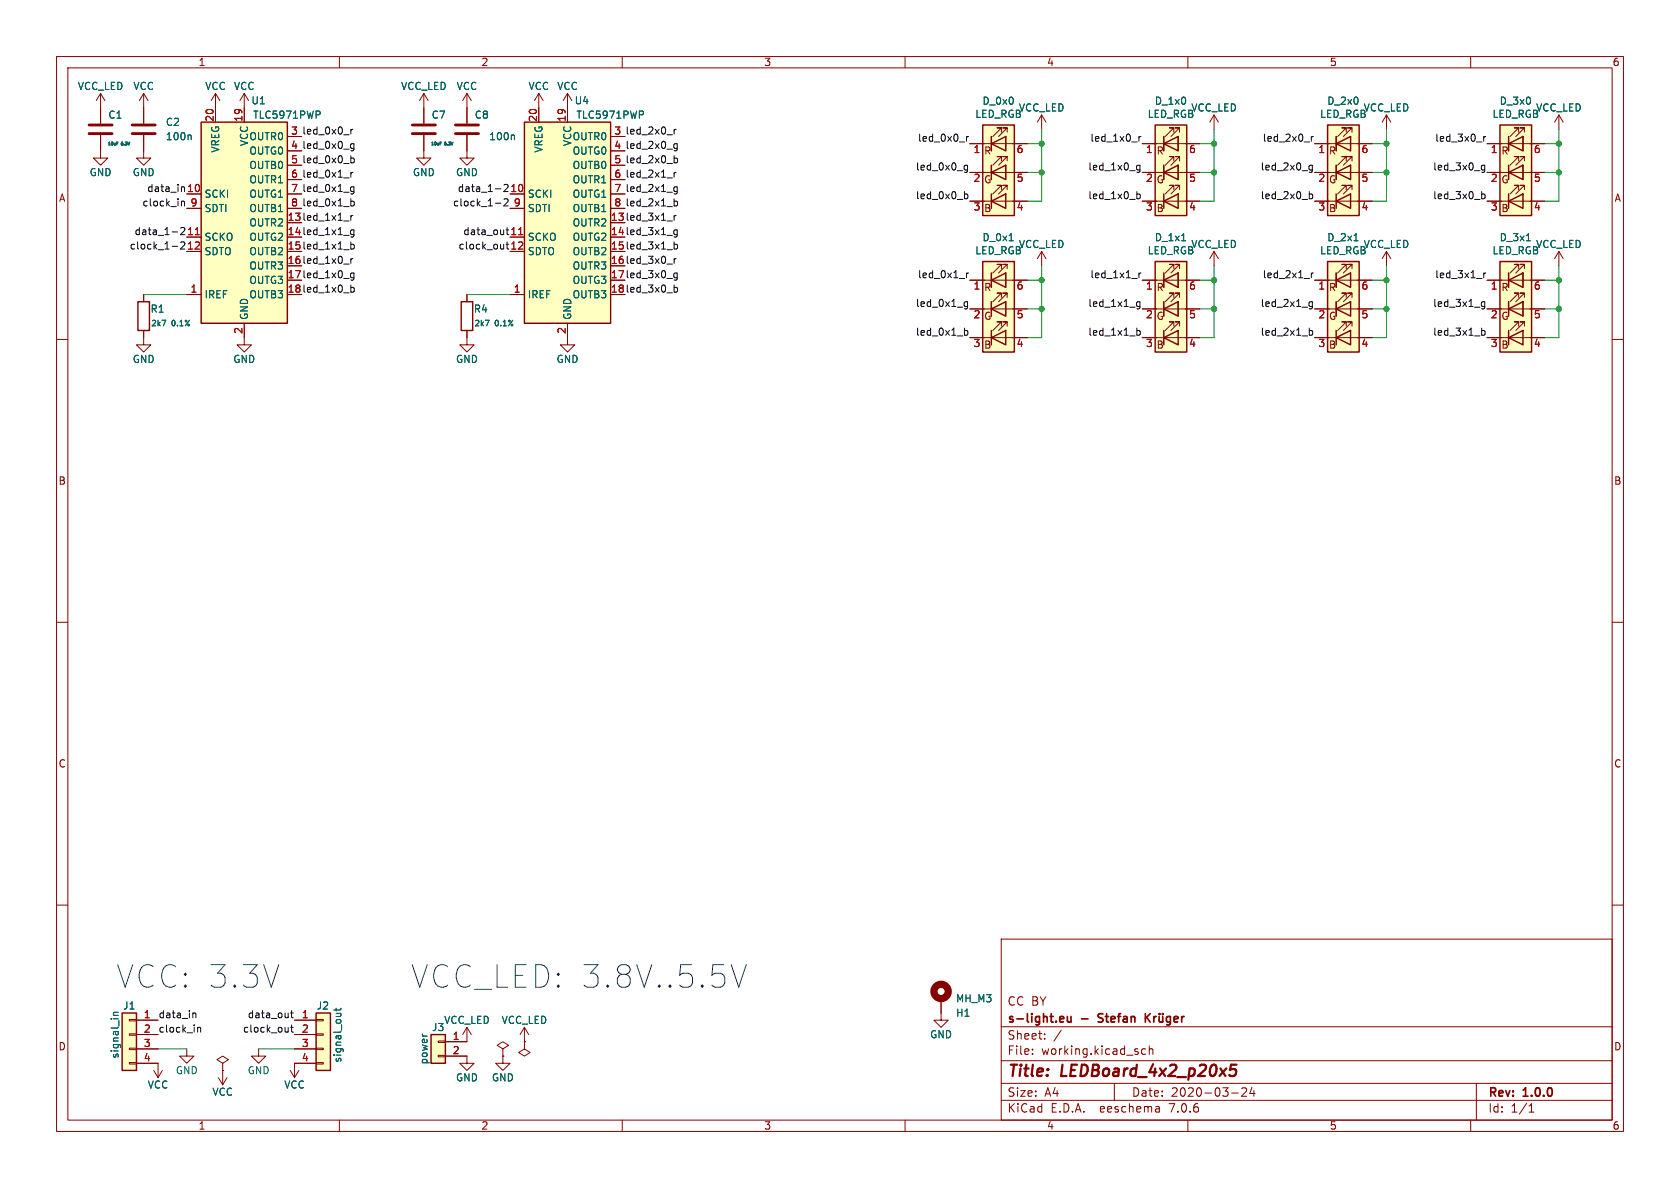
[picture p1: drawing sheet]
EESchema Schematic File Version 5
EELAYER 32 0
EELAYER END
$Descr A4 11693 8268
encoding utf-8
Sheet 1 1
Title "LEDBoard_4x2_p20x5"
Date "2020-03-24"
Rev "1.0.0"
Comp "s-light.eu - Stefan Krüger"
Comment1 "CC BY"
Comment2 ""
Comment3 ""
Comment4 ""
Comment5 ""
Comment6 ""
Comment7 ""
Comment8 ""
Comment9 ""
$EndDescr
Connection ~ 10850 1200
Connection ~ 7250 1200
Connection ~ 7250 1000
Connection ~ 7250 2150
Connection ~ 7250 1950
Connection ~ 9650 1950
Connection ~ 9650 2150
Connection ~ 8450 1000
Connection ~ 8450 1200
Connection ~ 8450 2150
Connection ~ 8450 1950
Connection ~ 10850 1000
Connection ~ 10850 1950
Connection ~ 9650 1200
Connection ~ 9650 1000
Connection ~ 10850 2150
Wire Wire Line
	1000 2050 1300 2050
Wire Wire Line
	1300 7300 1100 7300
Wire Wire Line
	1800 7300 2050 7300
Wire Wire Line
	3250 2050 3550 2050
Wire Wire Line
	7150 1000 7250 1000
Wire Wire Line
	7150 1200 7250 1200
Wire Wire Line
	7150 1950 7250 1950
Wire Wire Line
	7150 2150 7250 2150
Wire Wire Line
	7250 900  7250 1000
Wire Wire Line
	7250 1000 7250 1200
Wire Wire Line
	7250 1200 7250 1400
Wire Wire Line
	7250 1400 7150 1400
Wire Wire Line
	7250 1850 7250 1950
Wire Wire Line
	7250 1950 7250 2150
Wire Wire Line
	7250 2150 7250 2350
Wire Wire Line
	7250 2350 7150 2350
Wire Wire Line
	8350 1000 8450 1000
Wire Wire Line
	8350 1200 8450 1200
Wire Wire Line
	8350 1950 8450 1950
Wire Wire Line
	8350 2150 8450 2150
Wire Wire Line
	8450 900  8450 1000
Wire Wire Line
	8450 1000 8450 1200
Wire Wire Line
	8450 1200 8450 1400
Wire Wire Line
	8450 1400 8350 1400
Wire Wire Line
	8450 1850 8450 1950
Wire Wire Line
	8450 1950 8450 2150
Wire Wire Line
	8450 2150 8450 2350
Wire Wire Line
	8450 2350 8350 2350
Wire Wire Line
	9550 1000 9650 1000
Wire Wire Line
	9550 1200 9650 1200
Wire Wire Line
	9550 1950 9650 1950
Wire Wire Line
	9550 2150 9650 2150
Wire Wire Line
	9650 900  9650 1000
Wire Wire Line
	9650 1000 9650 1200
Wire Wire Line
	9650 1200 9650 1400
Wire Wire Line
	9650 1400 9550 1400
Wire Wire Line
	9650 1850 9650 1950
Wire Wire Line
	9650 1950 9650 2150
Wire Wire Line
	9650 2150 9650 2350
Wire Wire Line
	9650 2350 9550 2350
Wire Wire Line
	10750 1000 10850 1000
Wire Wire Line
	10750 1200 10850 1200
Wire Wire Line
	10750 1950 10850 1950
Wire Wire Line
	10750 2150 10850 2150
Wire Wire Line
	10850 900  10850 1000
Wire Wire Line
	10850 1000 10850 1200
Wire Wire Line
	10850 1200 10850 1400
Wire Wire Line
	10850 1400 10750 1400
Wire Wire Line
	10850 1850 10850 1950
Wire Wire Line
	10850 1950 10850 2150
Wire Wire Line
	10850 2150 10850 2350
Wire Wire Line
	10850 2350 10750 2350
Text Notes 800  6900 0    157  ~ 0
VCC: 3.3V
Text Notes 2850 6900 0    157  ~ 0
VCC_LED: 3.8V..5.5V
Text Label 1100 7100 0    50   ~ 0
data_in
Text Label 1100 7200 0    50   ~ 0
clock_in
Text Label 1300 1350 2    50   ~ 0
data_in
Text Label 1300 1450 2    50   ~ 0
clock_in
Text Label 1300 1650 2    50   ~ 0
data_1-2
Text Label 1300 1750 2    50   ~ 0
clock_1-2
Text Label 2050 7100 2    50   ~ 0
data_out
Text Label 2050 7200 2    50   ~ 0
clock_out
Text Label 2100 950  0    50   ~ 0
led_0x0_r
Text Label 2100 1050 0    50   ~ 0
led_0x0_g
Text Label 2100 1150 0    50   ~ 0
led_0x0_b
Text Label 2100 1250 0    50   ~ 0
led_0x1_r
Text Label 2100 1350 0    50   ~ 0
led_0x1_g
Text Label 2100 1450 0    50   ~ 0
led_0x1_b
Text Label 2100 1550 0    50   ~ 0
led_1x1_r
Text Label 2100 1650 0    50   ~ 0
led_1x1_g
Text Label 2100 1750 0    50   ~ 0
led_1x1_b
Text Label 2100 1850 0    50   ~ 0
led_1x0_r
Text Label 2100 1950 0    50   ~ 0
led_1x0_g
Text Label 2100 2050 0    50   ~ 0
led_1x0_b
Text Label 3550 1350 2    50   ~ 0
data_1-2
Text Label 3550 1450 2    50   ~ 0
clock_1-2
Text Label 3550 1650 2    50   ~ 0
data_out
Text Label 3550 1750 2    50   ~ 0
clock_out
Text Label 4350 950  0    50   ~ 0
led_2x0_r
Text Label 4350 1050 0    50   ~ 0
led_2x0_g
Text Label 4350 1150 0    50   ~ 0
led_2x0_b
Text Label 4350 1250 0    50   ~ 0
led_2x1_r
Text Label 4350 1350 0    50   ~ 0
led_2x1_g
Text Label 4350 1450 0    50   ~ 0
led_2x1_b
Text Label 4350 1550 0    50   ~ 0
led_3x1_r
Text Label 4350 1650 0    50   ~ 0
led_3x1_g
Text Label 4350 1750 0    50   ~ 0
led_3x1_b
Text Label 4350 1850 0    50   ~ 0
led_3x0_r
Text Label 4350 1950 0    50   ~ 0
led_3x0_g
Text Label 4350 2050 0    50   ~ 0
led_3x0_b
Text Label 6750 1000 2    50   ~ 0
led_0x0_r
Text Label 6750 1200 2    50   ~ 0
led_0x0_g
Text Label 6750 1400 2    50   ~ 0
led_0x0_b
Text Label 6750 1950 2    50   ~ 0
led_0x1_r
Text Label 6750 2150 2    50   ~ 0
led_0x1_g
Text Label 6750 2350 2    50   ~ 0
led_0x1_b
Text Label 7950 1000 2    50   ~ 0
led_1x0_r
Text Label 7950 1200 2    50   ~ 0
led_1x0_g
Text Label 7950 1400 2    50   ~ 0
led_1x0_b
Text Label 7950 1950 2    50   ~ 0
led_1x1_r
Text Label 7950 2150 2    50   ~ 0
led_1x1_g
Text Label 7950 2350 2    50   ~ 0
led_1x1_b
Text Label 9150 1000 2    50   ~ 0
led_2x0_r
Text Label 9150 1200 2    50   ~ 0
led_2x0_g
Text Label 9150 1400 2    50   ~ 0
led_2x0_b
Text Label 9150 1950 2    50   ~ 0
led_2x1_r
Text Label 9150 2150 2    50   ~ 0
led_2x1_g
Text Label 9150 2350 2    50   ~ 0
led_2x1_b
Text Label 10350 1000 2    50   ~ 0
led_3x0_r
Text Label 10350 1200 2    50   ~ 0
led_3x0_g
Text Label 10350 1400 2    50   ~ 0
led_3x0_b
Text Label 10350 1950 2    50   ~ 0
led_3x1_r
Text Label 10350 2150 2    50   ~ 0
led_3x1_g
Text Label 10350 2350 2    50   ~ 0
led_3x1_b
$Comp
L power_additions:VCC_LED #PWR0177
U 1 1
P 700 750
F 0 "#PWR0177" H 700 600 50  0001 C CNN
F 1 "VCC_LED" H 700 900 50  0000 C CNN
F 2 "" H 700 750 50  0001 C CNN
F 3 "" H 700 750 50  0001 C CNN
	1    700  750 
	1    0    0    -1  
$EndComp
$Comp
L power_additions:VCC_LED #PWR0161
U 1 1
P 2950 750
F 0 "#PWR0161" H 2950 600 50  0001 C CNN
F 1 "VCC_LED" H 2950 900 50  0000 C CNN
F 2 "" H 2950 750 50  0001 C CNN
F 3 "" H 2950 750 50  0001 C CNN
	1    2950 750 
	1    0    0    -1  
$EndComp
$Comp
L power_additions:VCC_LED #PWR0171
U 1 1
P 3250 7250
F 0 "#PWR0171" H 3250 7100 50  0001 C CNN
F 1 "VCC_LED" H 3250 7400 50  0000 C CNN
F 2 "" H 3250 7250 50  0001 C CNN
F 3 "" H 3250 7250 50  0001 C CNN
	1    3250 7250
	1    0    0    -1  
$EndComp
$Comp
L power_additions:VCC_LED #PWR05
U 1 1
P 3650 7250
F 0 "#PWR05" H 3650 7100 50  0001 C CNN
F 1 "VCC_LED" H 3650 7400 50  0000 C CNN
F 2 "" H 3650 7250 50  0001 C CNN
F 3 "" H 3650 7250 50  0001 C CNN
	1    3650 7250
	1    0    0    -1  
$EndComp
$Comp
L power_additions:VCC_LED #PWR0117
U 1 1
P 7250 900
F 0 "#PWR0117" H 7250 750 50  0001 C CNN
F 1 "VCC_LED" H 7250 1050 50  0000 C CNN
F 2 "" H 7250 900 50  0001 C CNN
F 3 "" H 7250 900 50  0001 C CNN
	1    7250 900 
	1    0    0    -1  
$EndComp
$Comp
L power_additions:VCC_LED #PWR0116
U 1 1
P 7250 1850
F 0 "#PWR0116" H 7250 1700 50  0001 C CNN
F 1 "VCC_LED" H 7250 2000 50  0000 C CNN
F 2 "" H 7250 1850 50  0001 C CNN
F 3 "" H 7250 1850 50  0001 C CNN
	1    7250 1850
	1    0    0    -1  
$EndComp
$Comp
L power_additions:VCC_LED #PWR0119
U 1 1
P 8450 900
F 0 "#PWR0119" H 8450 750 50  0001 C CNN
F 1 "VCC_LED" H 8450 1050 50  0000 C CNN
F 2 "" H 8450 900 50  0001 C CNN
F 3 "" H 8450 900 50  0001 C CNN
	1    8450 900 
	1    0    0    -1  
$EndComp
$Comp
L power_additions:VCC_LED #PWR0115
U 1 1
P 8450 1850
F 0 "#PWR0115" H 8450 1700 50  0001 C CNN
F 1 "VCC_LED" H 8450 2000 50  0000 C CNN
F 2 "" H 8450 1850 50  0001 C CNN
F 3 "" H 8450 1850 50  0001 C CNN
	1    8450 1850
	1    0    0    -1  
$EndComp
$Comp
L power_additions:VCC_LED #PWR0112
U 1 1
P 9650 900
F 0 "#PWR0112" H 9650 750 50  0001 C CNN
F 1 "VCC_LED" H 9650 1050 50  0000 C CNN
F 2 "" H 9650 900 50  0001 C CNN
F 3 "" H 9650 900 50  0001 C CNN
	1    9650 900 
	1    0    0    -1  
$EndComp
$Comp
L power_additions:VCC_LED #PWR0111
U 1 1
P 9650 1850
F 0 "#PWR0111" H 9650 1700 50  0001 C CNN
F 1 "VCC_LED" H 9650 2000 50  0000 C CNN
F 2 "" H 9650 1850 50  0001 C CNN
F 3 "" H 9650 1850 50  0001 C CNN
	1    9650 1850
	1    0    0    -1  
$EndComp
$Comp
L power_additions:VCC_LED #PWR0113
U 1 1
P 10850 900
F 0 "#PWR0113" H 10850 750 50  0001 C CNN
F 1 "VCC_LED" H 10850 1050 50  0000 C CNN
F 2 "" H 10850 900 50  0001 C CNN
F 3 "" H 10850 900 50  0001 C CNN
	1    10850 900 
	1    0    0    -1  
$EndComp
$Comp
L power_additions:VCC_LED #PWR0114
U 1 1
P 10850 1850
F 0 "#PWR0114" H 10850 1700 50  0001 C CNN
F 1 "VCC_LED" H 10850 2000 50  0000 C CNN
F 2 "" H 10850 1850 50  0001 C CNN
F 3 "" H 10850 1850 50  0001 C CNN
	1    10850 1850
	1    0    0    -1  
$EndComp
$Comp
L power:PWR_FLAG #FLG0101
U 1 1
P 1550 7450
F 0 "#FLG0101" H 1550 7525 50  0001 C CNN
F 1 "PWR_FLAG" H 1550 7600 50  0001 C CNN
F 2 "" H 1550 7450 50  0001 C CNN
F 3 "~" H 1550 7450 50  0001 C CNN
	1    1550 7450
	1    0    0    -1  
$EndComp
$Comp
L power:PWR_FLAG #FLG0102
U 1 1
P 3500 7350
F 0 "#FLG0102" H 3500 7425 50  0001 C CNN
F 1 "PWR_FLAG" H 3500 7500 50  0001 C CNN
F 2 "" H 3500 7350 50  0001 C CNN
F 3 "~" H 3500 7350 50  0001 C CNN
	1    3500 7350
	-1   0    0    -1  
$EndComp
$Comp
L power:PWR_FLAG #FLG01
U 1 1
P 3650 7250
F 0 "#FLG01" H 3650 7325 50  0001 C CNN
F 1 "PWR_FLAG" H 3650 7400 50  0001 C CNN
F 2 "" H 3650 7250 50  0001 C CNN
F 3 "~" H 3650 7250 50  0001 C CNN
	1    3650 7250
	1    0    0    1   
$EndComp
$Comp
L power:VCC #PWR0154
U 1 1
P 1000 750
F 0 "#PWR0154" H 1000 600 50  0001 C CNN
F 1 "VCC" H 1000 900 50  0000 C CNN
F 2 "" H 1000 750 50  0001 C CNN
F 3 "" H 1000 750 50  0001 C CNN
	1    1000 750 
	1    0    0    -1  
$EndComp
$Comp
L power:VCC #PWR0170
U 1 1
P 1100 7400
F 0 "#PWR0170" H 1100 7250 50  0001 C CNN
F 1 "VCC" H 1100 7550 50  0000 C CNN
F 2 "" H 1100 7400 50  0001 C CNN
F 3 "" H 1100 7400 50  0001 C CNN
	1    1100 7400
	-1   0    0    1   
$EndComp
$Comp
L power:VCC #PWR0158
U 1 1
P 1500 750
F 0 "#PWR0158" H 1500 600 50  0001 C CNN
F 1 "VCC" H 1500 900 50  0000 C CNN
F 2 "" H 1500 750 50  0001 C CNN
F 3 "" H 1500 750 50  0001 C CNN
	1    1500 750 
	1    0    0    -1  
$EndComp
$Comp
L power:VCC #PWR02
U 1 1
P 1550 7450
F 0 "#PWR02" H 1550 7300 50  0001 C CNN
F 1 "VCC" H 1550 7600 50  0000 C CNN
F 2 "" H 1550 7450 50  0001 C CNN
F 3 "" H 1550 7450 50  0001 C CNN
	1    1550 7450
	-1   0    0    1   
$EndComp
$Comp
L power:VCC #PWR0159
U 1 1
P 1700 750
F 0 "#PWR0159" H 1700 600 50  0001 C CNN
F 1 "VCC" H 1700 900 50  0000 C CNN
F 2 "" H 1700 750 50  0001 C CNN
F 3 "" H 1700 750 50  0001 C CNN
	1    1700 750 
	1    0    0    -1  
$EndComp
$Comp
L power:VCC #PWR04
U 1 1
P 2050 7400
F 0 "#PWR04" H 2050 7250 50  0001 C CNN
F 1 "VCC" H 2050 7550 50  0000 C CNN
F 2 "" H 2050 7400 50  0001 C CNN
F 3 "" H 2050 7400 50  0001 C CNN
	1    2050 7400
	-1   0    0    1   
$EndComp
$Comp
L power:VCC #PWR0160
U 1 1
P 3250 750
F 0 "#PWR0160" H 3250 600 50  0001 C CNN
F 1 "VCC" H 3250 900 50  0000 C CNN
F 2 "" H 3250 750 50  0001 C CNN
F 3 "" H 3250 750 50  0001 C CNN
	1    3250 750 
	1    0    0    -1  
$EndComp
$Comp
L power:VCC #PWR0156
U 1 1
P 3750 750
F 0 "#PWR0156" H 3750 600 50  0001 C CNN
F 1 "VCC" H 3750 900 50  0000 C CNN
F 2 "" H 3750 750 50  0001 C CNN
F 3 "" H 3750 750 50  0001 C CNN
	1    3750 750 
	1    0    0    -1  
$EndComp
$Comp
L power:VCC #PWR0157
U 1 1
P 3950 750
F 0 "#PWR0157" H 3950 600 50  0001 C CNN
F 1 "VCC" H 3950 900 50  0000 C CNN
F 2 "" H 3950 750 50  0001 C CNN
F 3 "" H 3950 750 50  0001 C CNN
	1    3950 750 
	1    0    0    -1  
$EndComp
$Comp
L power:GND #PWR0175
U 1 1
P 700 1050
F 0 "#PWR0175" H 700 800 50  0001 C CNN
F 1 "GND" H 700 900 50  0000 C CNN
F 2 "" H 700 1050 50  0001 C CNN
F 3 "" H 700 1050 50  0001 C CNN
	1    700  1050
	1    0    0    -1  
$EndComp
$Comp
L power:GND #PWR0176
U 1 1
P 1000 1050
F 0 "#PWR0176" H 1000 800 50  0001 C CNN
F 1 "GND" H 1000 900 50  0000 C CNN
F 2 "" H 1000 1050 50  0001 C CNN
F 3 "" H 1000 1050 50  0001 C CNN
	1    1000 1050
	1    0    0    -1  
$EndComp
$Comp
L power:GND #PWR0178
U 1 1
P 1000 2350
F 0 "#PWR0178" H 1000 2100 50  0001 C CNN
F 1 "GND" H 1000 2200 50  0000 C CNN
F 2 "" H 1000 2350 50  0001 C CNN
F 3 "" H 1000 2350 50  0001 C CNN
	1    1000 2350
	1    0    0    -1  
$EndComp
$Comp
L power:GND #PWR01
U 1 1
P 1300 7300
F 0 "#PWR01" H 1300 7050 50  0001 C CNN
F 1 "GND" H 1300 7150 50  0000 C CNN
F 2 "" H 1300 7300 50  0001 C CNN
F 3 "" H 1300 7300 50  0001 C CNN
	1    1300 7300
	1    0    0    -1  
$EndComp
$Comp
L power:GND #PWR0172
U 1 1
P 1700 2350
F 0 "#PWR0172" H 1700 2100 50  0001 C CNN
F 1 "GND" H 1700 2200 50  0000 C CNN
F 2 "" H 1700 2350 50  0001 C CNN
F 3 "" H 1700 2350 50  0001 C CNN
	1    1700 2350
	1    0    0    -1  
$EndComp
$Comp
L power:GND #PWR03
U 1 1
P 1800 7300
F 0 "#PWR03" H 1800 7050 50  0001 C CNN
F 1 "GND" H 1800 7150 50  0000 C CNN
F 2 "" H 1800 7300 50  0001 C CNN
F 3 "" H 1800 7300 50  0001 C CNN
	1    1800 7300
	1    0    0    -1  
$EndComp
$Comp
L power:GND #PWR0162
U 1 1
P 2950 1050
F 0 "#PWR0162" H 2950 800 50  0001 C CNN
F 1 "GND" H 2950 900 50  0000 C CNN
F 2 "" H 2950 1050 50  0001 C CNN
F 3 "" H 2950 1050 50  0001 C CNN
	1    2950 1050
	1    0    0    -1  
$EndComp
$Comp
L power:GND #PWR0125
U 1 1
P 3250 1050
F 0 "#PWR0125" H 3250 800 50  0001 C CNN
F 1 "GND" H 3250 900 50  0000 C CNN
F 2 "" H 3250 1050 50  0001 C CNN
F 3 "" H 3250 1050 50  0001 C CNN
	1    3250 1050
	1    0    0    -1  
$EndComp
$Comp
L power:GND #PWR0126
U 1 1
P 3250 2350
F 0 "#PWR0126" H 3250 2100 50  0001 C CNN
F 1 "GND" H 3250 2200 50  0000 C CNN
F 2 "" H 3250 2350 50  0001 C CNN
F 3 "" H 3250 2350 50  0001 C CNN
	1    3250 2350
	1    0    0    -1  
$EndComp
$Comp
L power:GND #PWR0169
U 1 1
P 3250 7350
F 0 "#PWR0169" H 3250 7100 50  0001 C CNN
F 1 "GND" H 3250 7200 50  0000 C CNN
F 2 "" H 3250 7350 50  0001 C CNN
F 3 "" H 3250 7350 50  0001 C CNN
	1    3250 7350
	1    0    0    -1  
$EndComp
$Comp
L power:GND #PWR0150
U 1 1
P 3500 7350
F 0 "#PWR0150" H 3500 7100 50  0001 C CNN
F 1 "GND" H 3500 7200 50  0000 C CNN
F 2 "" H 3500 7350 50  0001 C CNN
F 3 "" H 3500 7350 50  0001 C CNN
	1    3500 7350
	1    0    0    -1  
$EndComp
$Comp
L power:GND #PWR0152
U 1 1
P 3950 2350
F 0 "#PWR0152" H 3950 2100 50  0001 C CNN
F 1 "GND" H 3950 2200 50  0000 C CNN
F 2 "" H 3950 2350 50  0001 C CNN
F 3 "" H 3950 2350 50  0001 C CNN
	1    3950 2350
	1    0    0    -1  
$EndComp
$Comp
L power:GND #PWR0149
U 1 1
P 6550 7050
F 0 "#PWR0149" H 6550 6800 50  0001 C CNN
F 1 "GND" H 6550 6900 50  0000 C CNN
F 2 "" H 6550 7050 50  0001 C CNN
F 3 "" H 6550 7050 50  0001 C CNN
	1    6550 7050
	1    0    0    -1  
$EndComp
$Comp
L Device:R R1
U 1 1
P 1000 2200
F 0 "R1" H 1150 2250 50  0000 R CNN
F 1 "2k7 0.1%" H 1050 2150 39  0000 L CNN
F 2 "Resistor_SMD:R_0603_1608Metric_Pad1.05x0.95mm_HandSolder" V 930 2200 50  0001 C CNN
F 3 "~" H 1000 2200 50  0001 C CNN
F 4 "71-CRCW06032K70FKEB " H 1000 2200 50  0001 C CNN "mouser"
	1    1000 2200
	1    0    0    -1  
$EndComp
$Comp
L Device:R R4
U 1 1
P 3250 2200
F 0 "R4" H 3400 2250 50  0000 R CNN
F 1 "2k7 0.1%" H 3300 2150 39  0000 L CNN
F 2 "Resistor_SMD:R_0603_1608Metric_Pad1.05x0.95mm_HandSolder" V 3180 2200 50  0001 C CNN
F 3 "~" H 3250 2200 50  0001 C CNN
F 4 "71-CRCW06032K70FKEB " H 3250 2200 50  0001 C CNN "mouser"
	1    3250 2200
	1    0    0    -1  
$EndComp
$Comp
L Mechanical:MountingHole_Pad H1
U 1 1
P 6550 6950
F 0 "H1" H 6650 6850 50  0000 L CNN
F 1 "MH_M3" H 6650 6950 50  0000 L CNN
F 2 "MountingHole:MountingHole_3.2mm_M3_ISO7380_Pad" H 6550 6950 50  0001 C CNN
F 3 "~" H 6550 6950 50  0001 C CNN
F 4 "2588-406" H 6550 6950 50  0001 C CNN "wegertseder"
	1    6550 6950
	1    0    0    -1  
$EndComp
$Comp
L Connector_Generic:Conn_01x02 J3
U 1 1
P 3050 7250
F 0 "J3" H 3050 7350 50  0000 C CNN
F 1 "power" V 3150 7200 50  0000 C CNN
F 2 "Connector_PinHeader_2.54mm:PinHeader_1x02_P2.54mm_Vertical" H 3050 7250 50  0001 C CNN
F 3 "~" H 3050 7250 50  0001 C CNN
	1    3050 7250
	-1   0    0    -1  
$EndComp
$Comp
L Device:C C1
U 1 1
P 700 900
F 0 "C1" H 750 1000 50  0000 L CNN
F 1 "10uF 6.3V" H 750 800 20  0000 L CNN
F 2 "Capacitor_SMD:C_0603_1608Metric_Pad1.05x0.95mm_HandSolder" H 738 750 50  0001 C CNN
F 3 "~" H 700 900 50  0001 C CNN
F 4 "81-GRM188R60J476ME5D" H 700 900 50  0001 C CNN "mouser"
	1    700  900 
	1    0    0    -1  
$EndComp
$Comp
L Device:C C2
U 1 1
P 1000 900
F 0 "C2" H 1150 950 50  0000 L CNN
F 1 "100n" H 1150 850 50  0000 L CNN
F 2 "Capacitor_SMD:C_0603_1608Metric_Pad1.05x0.95mm_HandSolder" H 1038 750 50  0001 C CNN
F 3 "~" H 1000 900 50  0001 C CNN
F 4 "81-GRM39X104K50D" H 1000 900 50  0001 C CNN "mouser"
	1    1000 900 
	1    0    0    -1  
$EndComp
$Comp
L Device:C C7
U 1 1
P 2950 900
F 0 "C7" H 3000 1000 50  0000 L CNN
F 1 "10uF 6.3V" H 3000 800 20  0000 L CNN
F 2 "Capacitor_SMD:C_0603_1608Metric_Pad1.05x0.95mm_HandSolder" H 2988 750 50  0001 C CNN
F 3 "~" H 2950 900 50  0001 C CNN
F 4 "81-GRM188R60J476ME5D" H 2950 900 50  0001 C CNN "mouser"
	1    2950 900 
	1    0    0    -1  
$EndComp
$Comp
L Device:C C8
U 1 1
P 3250 900
F 0 "C8" H 3300 1000 50  0000 L CNN
F 1 "100n" H 3400 850 50  0000 L CNN
F 2 "Capacitor_SMD:C_0603_1608Metric_Pad1.05x0.95mm_HandSolder" H 3288 750 50  0001 C CNN
F 3 "~" H 3250 900 50  0001 C CNN
F 4 "81-GRM39X104K50D" H 3250 900 50  0001 C CNN "mouser"
	1    3250 900 
	1    0    0    -1  
$EndComp
$Comp
L Connector_Generic:Conn_01x04 J1
U 1 1
P 900 7200
F 0 "J1" H 900 7400 50  0000 C CNN
F 1 "signal_in" V 1000 7200 50  0000 C CNN
F 2 "Connector_PinHeader_2.54mm:PinHeader_1x04_P2.54mm_Vertical" H 900 7200 50  0001 C CNN
F 3 "~" H 900 7200 50  0001 C CNN
	1    900  7200
	-1   0    0    -1  
$EndComp
$Comp
L Connector_Generic:Conn_01x04 J2
U 1 1
P 2250 7200
F 0 "J2" H 2200 7400 50  0000 L CNN
F 1 "signal_out" V 2350 7000 50  0000 L CNN
F 2 "Connector_PinHeader_2.54mm:PinHeader_1x04_P2.54mm_Vertical" H 2250 7200 50  0001 C CNN
F 3 "~" H 2250 7200 50  0001 C CNN
	1    2250 7200
	1    0    0    -1  
$EndComp
$Comp
L Device:LED_RGB D_0x0
U 1 1
P 6950 1200
F 0 "D_0x0" H 6950 1697 50  0000 C CNN
F 1 "LED_RGB" H 6950 1606 50  0000 C CNN
F 2 "LEDs_SMD_NICHIA:LED_RGB_0706_1816Metric_ROHM_ThermalVias" H 6950 1150 50  0001 C CNN
F 3 "~" H 6950 1150 50  0001 C CNN
	1    6950 1200
	1    0    0    -1  
$EndComp
$Comp
L Device:LED_RGB D_0x1
U 1 1
P 6950 2150
F 0 "D_0x1" H 6950 2647 50  0000 C CNN
F 1 "LED_RGB" H 6950 2556 50  0000 C CNN
F 2 "LEDs_SMD_NICHIA:LED_RGB_0706_1816Metric_ROHM_ThermalVias" H 6950 2100 50  0001 C CNN
F 3 "~" H 6950 2100 50  0001 C CNN
	1    6950 2150
	1    0    0    -1  
$EndComp
$Comp
L Device:LED_RGB D_1x0
U 1 1
P 8150 1200
F 0 "D_1x0" H 8150 1697 50  0000 C CNN
F 1 "LED_RGB" H 8150 1606 50  0000 C CNN
F 2 "LEDs_SMD_NICHIA:LED_RGB_0706_1816Metric_ROHM_ThermalVias" H 8150 1150 50  0001 C CNN
F 3 "~" H 8150 1150 50  0001 C CNN
	1    8150 1200
	1    0    0    -1  
$EndComp
$Comp
L Device:LED_RGB D_1x1
U 1 1
P 8150 2150
F 0 "D_1x1" H 8150 2647 50  0000 C CNN
F 1 "LED_RGB" H 8150 2556 50  0000 C CNN
F 2 "LEDs_SMD_NICHIA:LED_RGB_0706_1816Metric_ROHM_ThermalVias" H 8150 2100 50  0001 C CNN
F 3 "~" H 8150 2100 50  0001 C CNN
	1    8150 2150
	1    0    0    -1  
$EndComp
$Comp
L Device:LED_RGB D_2x0
U 1 1
P 9350 1200
F 0 "D_2x0" H 9350 1697 50  0000 C CNN
F 1 "LED_RGB" H 9350 1606 50  0000 C CNN
F 2 "LEDs_SMD_NICHIA:LED_RGB_0706_1816Metric_ROHM_ThermalVias" H 9350 1150 50  0001 C CNN
F 3 "~" H 9350 1150 50  0001 C CNN
	1    9350 1200
	1    0    0    -1  
$EndComp
$Comp
L Device:LED_RGB D_2x1
U 1 1
P 9350 2150
F 0 "D_2x1" H 9350 2647 50  0000 C CNN
F 1 "LED_RGB" H 9350 2556 50  0000 C CNN
F 2 "LEDs_SMD_NICHIA:LED_RGB_0706_1816Metric_ROHM_ThermalVias" H 9350 2100 50  0001 C CNN
F 3 "~" H 9350 2100 50  0001 C CNN
	1    9350 2150
	1    0    0    -1  
$EndComp
$Comp
L Device:LED_RGB D_3x0
U 1 1
P 10550 1200
F 0 "D_3x0" H 10550 1697 50  0000 C CNN
F 1 "LED_RGB" H 10550 1606 50  0000 C CNN
F 2 "LEDs_SMD_NICHIA:LED_RGB_0706_1816Metric_ROHM_ThermalVias" H 10550 1150 50  0001 C CNN
F 3 "~" H 10550 1150 50  0001 C CNN
	1    10550 1200
	1    0    0    -1  
$EndComp
$Comp
L Device:LED_RGB D_3x1
U 1 1
P 10550 2150
F 0 "D_3x1" H 10550 2647 50  0000 C CNN
F 1 "LED_RGB" H 10550 2556 50  0000 C CNN
F 2 "LEDs_SMD_NICHIA:LED_RGB_0706_1816Metric_ROHM_ThermalVias" H 10550 2100 50  0001 C CNN
F 3 "~" H 10550 2100 50  0001 C CNN
	1    10550 2150
	1    0    0    -1  
$EndComp
$Comp
L Driver_LED:TLC5971PWP U1
U 1 1
P 1700 1550
F 0 "U1" H 1800 2400 50  0000 C CNN
F 1 "TLC5971PWP" H 2000 2300 50  0000 C CNN
F 2 "Package_SO:HTSSOP-20-1EP_4.4x6.5mm_P0.65mm_EP3.4x6.5mm_Mask2.75x3.43mm_ThermalVias" H 1750 700 50  0001 L CNN
F 3 "http://www.ti.com/lit/ds/symlink/tlc5971.pdf" H 1700 1250 50  0001 C CNN
	1    1700 1550
	1    0    0    -1  
$EndComp
$Comp
L Driver_LED:TLC5971PWP U4
U 1 1
P 3950 1550
F 0 "U4" H 4050 2400 50  0000 C CNN
F 1 "TLC5971PWP" H 4250 2300 50  0000 C CNN
F 2 "Package_SO:HTSSOP-20-1EP_4.4x6.5mm_P0.65mm_EP3.4x6.5mm_Mask2.75x3.43mm_ThermalVias" H 4000 700 50  0001 L CNN
F 3 "http://www.ti.com/lit/ds/symlink/tlc5971.pdf" H 3950 1250 50  0001 C CNN
	1    3950 1550
	1    0    0    -1  
$EndComp
$EndSCHEMATC
